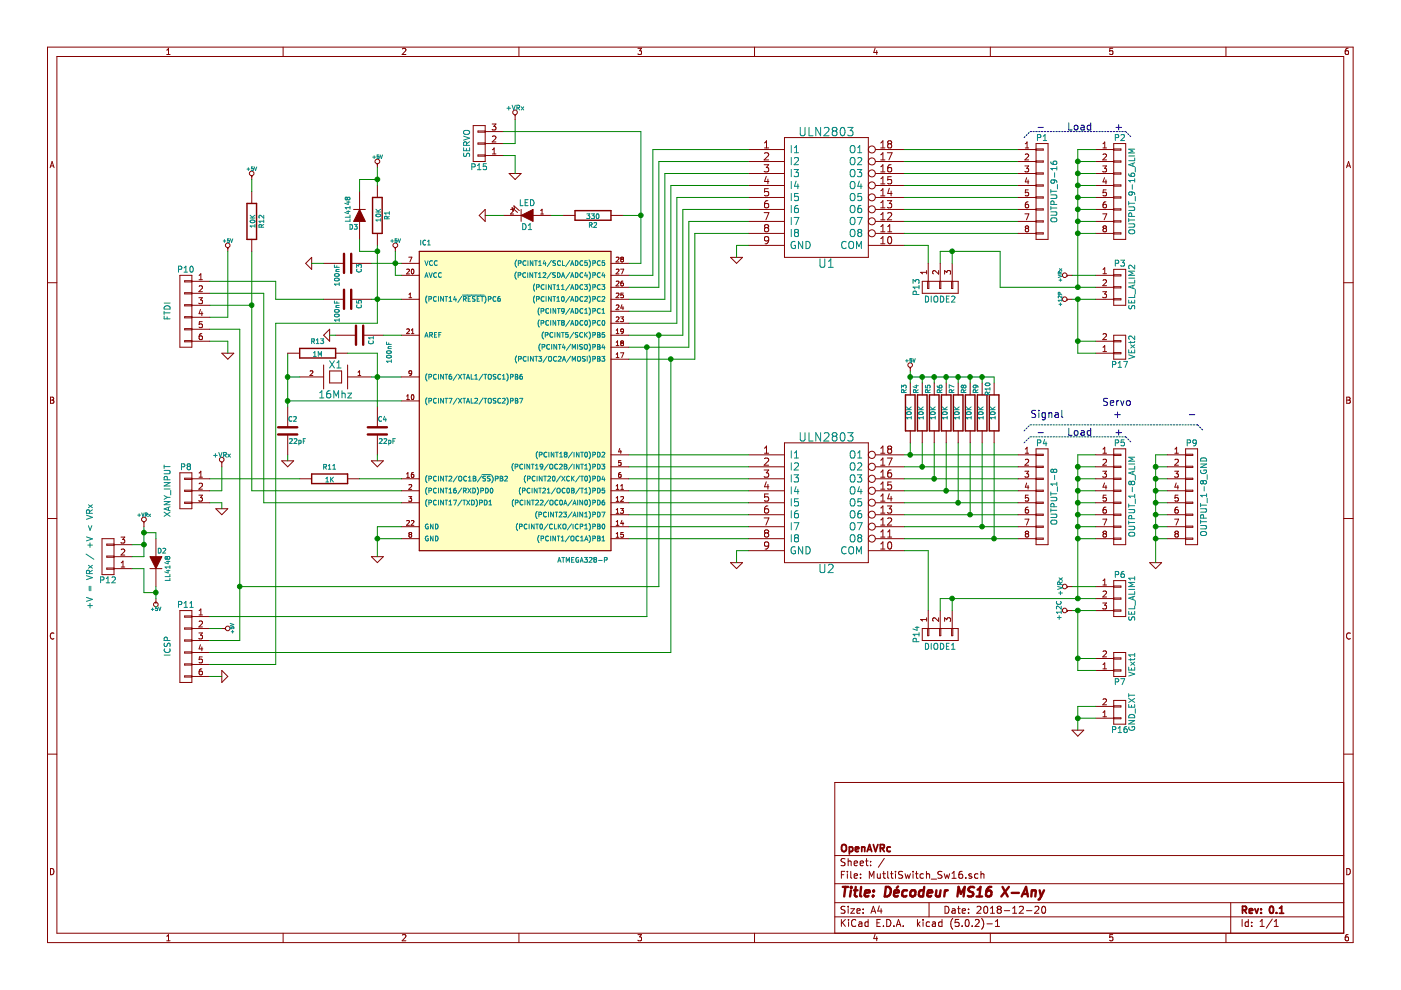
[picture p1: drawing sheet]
EESchema Schematic File Version 4
LIBS:MutltiSwitch_Sw16-cache
EELAYER 26 0
EELAYER END
$Descr A4 11693 8268
encoding utf-8
Sheet 1 1
Title "Décodeur MS16 X-Any"
Date "2018-12-20"
Rev "0.1"
Comp "OpenAVRc"
Comment1 ""
Comment2 ""
Comment3 ""
Comment4 ""
$EndDescr
$Comp
L MutltiSwitch_Sw16-rescue:ATMEGA328-P-RESCUE-MutltiSwitch_Sw16-RESCUE-MutltiSwitch_Sw16-RESCUE-MutltiSwitch_Sw16-RESCUE-MutltiSwitch_Sw16 IC1
U 1 1
P 4250 3300
F 0 "IC1" H 3500 4550 40  0000 L BNN
F 1 "ATMEGA328-P" H 4650 1900 40  0000 L BNN
F 2 "mylib:DIP-28_W7.62mm_LongPads" H 4250 3300 30  0001 C CIN
F 3 "" H 4250 3300 60  0001 C CNN
	1    4250 3300
	1    0    0    -1  
$EndComp
$Comp
L MutltiSwitch_Sw16-rescue:ULN2803 U2
U 1 1
P 6900 4200
F 0 "U2" H 6900 3650 70  0000 C CNN
F 1 "ULN2803" H 6900 4750 70  0000 C CNN
F 2 "mylib:DIP-18_W7.62mm_LongPads" H 6900 4200 60  0001 C CNN
F 3 "" H 6900 4200 60  0001 C CNN
	1    6900 4200
	1    0    0    -1  
$EndComp
$Comp
L MutltiSwitch_Sw16-rescue:ULN2803 U1
U 1 1
P 6900 1650
F 0 "U1" H 6900 1100 70  0000 C CNN
F 1 "ULN2803" H 6900 2200 70  0000 C CNN
F 2 "mylib:DIP-18_W7.62mm_LongPads" H 6900 1650 60  0001 C CNN
F 3 "" H 6900 1650 60  0001 C CNN
	1    6900 1650
	1    0    0    -1  
$EndComp
$Comp
L power1:GND #PWR20
U 1 1
P 6150 2150
F 0 "#PWR20" H 6150 2150 30  0001 C CNN
F 1 "GND" H 6150 2080 30  0001 C CNN
F 2 "" H 6150 2150 60  0001 C CNN
F 3 "" H 6150 2150 60  0001 C CNN
	1    6150 2150
	1    0    0    -1  
$EndComp
$Comp
L power1:GND #PWR21
U 1 1
P 6150 4700
F 0 "#PWR21" H 6150 4700 30  0001 C CNN
F 1 "GND" H 6150 4630 30  0001 C CNN
F 2 "" H 6150 4700 60  0001 C CNN
F 3 "" H 6150 4700 60  0001 C CNN
	1    6150 4700
	1    0    0    -1  
$EndComp
$Comp
L power1:+5V #PWR16
U 1 1
P 3300 2100
F 0 "#PWR16" H 3300 2190 20  0001 C CNN
F 1 "+5V" H 3300 2190 30  0000 C CNN
F 2 "" H 3300 2100 60  0001 C CNN
F 3 "" H 3300 2100 60  0001 C CNN
	1    3300 2100
	1    0    0    -1  
$EndComp
$Comp
L device:C C1
U 1 1
P 3000 2800
F 0 "C1" H 3000 2900 40  0000 L CNN
F 1 "100nF" H 3050 3050 40  0000 L CNN
F 2 "mylib:C_1206" H 3038 2650 30  0001 C CNN
F 3 "" H 3000 2800 60  0000 C CNN
	1    3000 2800
	0    1    1    0   
$EndComp
$Comp
L power1:GND #PWR12
U 1 1
P 2750 2800
F 0 "#PWR12" H 2750 2800 30  0001 C CNN
F 1 "GND" H 2750 2730 30  0001 C CNN
F 2 "" H 2750 2800 60  0001 C CNN
F 3 "" H 2750 2800 60  0001 C CNN
	1    2750 2800
	0    1    1    0   
$EndComp
$Comp
L power1:GND #PWR15
U 1 1
P 3150 4650
F 0 "#PWR15" H 3150 4650 30  0001 C CNN
F 1 "GND" H 3150 4580 30  0001 C CNN
F 2 "" H 3150 4650 60  0001 C CNN
F 3 "" H 3150 4650 60  0001 C CNN
	1    3150 4650
	1    0    0    -1  
$EndComp
$Comp
L MutltiSwitch_Sw16-rescue:QUARTZCMS4-RESCUE-MutltiSwitch_Sw16 X1
U 1 1
P 2800 3150
F 0 "X1" H 2800 3050 60  0000 C CNN
F 1 "16Mhz" H 2800 3300 60  0000 C CNN
F 2 "mylib:HC-39" H 2800 3150 60  0001 C CNN
F 3 "" H 2800 3150 60  0000 C CNN
	1    2800 3150
	-1   0    0    1   
$EndComp
$Comp
L device:C C4
U 1 1
P 3150 3600
F 0 "C4" H 3150 3700 40  0000 L CNN
F 1 "22pF" H 3156 3515 40  0000 L CNN
F 2 "mylib:C_1206" H 3188 3450 30  0001 C CNN
F 3 "" H 3150 3600 60  0000 C CNN
	1    3150 3600
	1    0    0    -1  
$EndComp
$Comp
L device:C C2
U 1 1
P 2400 3600
F 0 "C2" H 2400 3700 40  0000 L CNN
F 1 "22pF" H 2406 3515 40  0000 L CNN
F 2 "mylib:C_1206" H 2438 3450 30  0001 C CNN
F 3 "" H 2400 3600 60  0000 C CNN
	1    2400 3600
	1    0    0    -1  
$EndComp
$Comp
L power1:GND #PWR10
U 1 1
P 2400 3850
F 0 "#PWR10" H 2400 3850 30  0001 C CNN
F 1 "GND" H 2400 3780 30  0001 C CNN
F 2 "" H 2400 3850 60  0001 C CNN
F 3 "" H 2400 3850 60  0001 C CNN
	1    2400 3850
	1    0    0    -1  
$EndComp
$Comp
L power1:GND #PWR14
U 1 1
P 3150 3850
F 0 "#PWR14" H 3150 3850 30  0001 C CNN
F 1 "GND" H 3150 3780 30  0001 C CNN
F 2 "" H 3150 3850 60  0001 C CNN
F 3 "" H 3150 3850 60  0001 C CNN
	1    3150 3850
	1    0    0    -1  
$EndComp
$Comp
L device:C C3
U 1 1
P 2900 2200
F 0 "C3" H 2900 2300 40  0000 L CNN
F 1 "100nF" H 2906 2115 40  0000 L CNN
F 2 "mylib:C_1206" H 2938 2050 30  0001 C CNN
F 3 "" H 2900 2200 60  0000 C CNN
	1    2900 2200
	0    1    1    0   
$EndComp
$Comp
L power1:+12P #PWR24
U 1 1
P 8950 2500
F 0 "#PWR24" H 8950 2470 30  0001 C CNN
F 1 "+12P" H 8950 2600 30  0000 C CNN
F 2 "" H 8950 2500 60  0001 C CNN
F 3 "" H 8950 2500 60  0001 C CNN
	1    8950 2500
	0    -1   -1   0   
$EndComp
$Comp
L MutltiSwitch_Sw16-rescue:CONN_01X03 P3
U 1 1
P 9350 2400
F 0 "P3" H 9350 2600 50  0000 C CNN
F 1 "SEL_ALIM2" V 9450 2400 50  0000 C CNN
F 2 "mylib:Pin_Header_Straight_1x03_Pitch2.54mm" H 9350 2400 50  0001 C CNN
F 3 "" H 9350 2400 50  0000 C CNN
	1    9350 2400
	1    0    0    -1  
$EndComp
$Comp
L MutltiSwitch_Sw16-rescue:CONN_01X03 P8
U 1 1
P 1550 4100
F 0 "P8" H 1550 4300 50  0000 C CNN
F 1 "XANY_INPUT" V 1700 4100 50  0000 C CNN
F 2 "mylib:Pin_Header_Straight_1x03_Pitch2.54mm" H 1550 4100 50  0001 C CNN
F 3 "" H 1550 4100 50  0000 C CNN
	1    1550 4100
	-1   0    0    -1  
$EndComp
$Comp
L power1:GND #PWR4
U 1 1
P 1850 4250
F 0 "#PWR4" H 1850 4250 30  0001 C CNN
F 1 "GND" H 1850 4180 30  0001 C CNN
F 2 "" H 1850 4250 60  0001 C CNN
F 3 "" H 1850 4250 60  0001 C CNN
	1    1850 4250
	1    0    0    -1  
$EndComp
$Comp
L power1:+5V #PWR2
U 1 1
P 1300 5000
F 0 "#PWR2" H 1300 5090 20  0001 C CNN
F 1 "+5V" H 1300 5090 30  0000 C CNN
F 2 "" H 1300 5000 60  0001 C CNN
F 3 "" H 1300 5000 60  0001 C CNN
	1    1300 5000
	-1   0    0    1   
$EndComp
$Comp
L MutltiSwitch_Sw16-rescue:CONN_01X02 P7
U 1 1
P 9350 5550
F 0 "P7" H 9350 5700 50  0000 C CNN
F 1 "VExt1" V 9450 5550 50  0000 C CNN
F 2 "mylib:Faston_V-5_08" H 9350 5550 50  0001 C CNN
F 3 "" H 9350 5550 50  0000 C CNN
	1    9350 5550
	1    0    0    1   
$EndComp
$Comp
L device:C C5
U 1 1
P 2900 2500
F 0 "C5" H 2900 2600 40  0000 L CNN
F 1 "100nF" H 2906 2415 40  0000 L CNN
F 2 "mylib:C_1206" H 2938 2350 30  0001 C CNN
F 3 "" H 2900 2500 60  0000 C CNN
	1    2900 2500
	0    1    1    0   
$EndComp
$Comp
L device:R R1
U 1 1
P 3150 1800
F 0 "R1" V 3230 1800 40  0000 C CNN
F 1 "10K" V 3157 1801 40  0000 C CNN
F 2 "mylib:R_1206" V 3080 1800 30  0001 C CNN
F 3 "" H 3150 1800 30  0000 C CNN
	1    3150 1800
	1    0    0    -1  
$EndComp
$Comp
L power1:+5V #PWR13
U 1 1
P 3150 1400
F 0 "#PWR13" H 3150 1490 20  0001 C CNN
F 1 "+5V" H 3150 1490 30  0000 C CNN
F 2 "" H 3150 1400 60  0001 C CNN
F 3 "" H 3150 1400 60  0001 C CNN
	1    3150 1400
	1    0    0    -1  
$EndComp
$Comp
L device:R R2
U 1 1
P 4950 1800
F 0 "R2" V 5030 1800 40  0000 C CNN
F 1 "330" V 4957 1801 40  0000 C CNN
F 2 "mylib:R_1206" V 4880 1800 30  0001 C CNN
F 3 "" H 4950 1800 30  0000 C CNN
	1    4950 1800
	0    1    1    0   
$EndComp
$Comp
L device:LED D1
U 1 1
P 4400 1800
F 0 "D1" H 4400 1900 50  0000 C CNN
F 1 "LED" H 4400 1700 50  0000 C CNN
F 2 "mylib:LED_1206" H 4400 1800 60  0001 C CNN
F 3 "" H 4400 1800 60  0000 C CNN
	1    4400 1800
	-1   0    0    1   
$EndComp
$Comp
L MutltiSwitch_Sw16-rescue:CONN_01X03 P6
U 1 1
P 9350 5000
F 0 "P6" H 9350 5200 50  0000 C CNN
F 1 "SEL_ALIM1" V 9450 5000 50  0000 C CNN
F 2 "mylib:Pin_Header_Straight_1x03_Pitch2.54mm" H 9350 5000 50  0001 C CNN
F 3 "" H 9350 5000 50  0000 C CNN
	1    9350 5000
	1    0    0    -1  
$EndComp
$Comp
L power1:GND #PWR28
U 1 1
P 9650 4700
F 0 "#PWR28" H 9650 4700 30  0001 C CNN
F 1 "GND" H 9650 4630 30  0001 C CNN
F 2 "" H 9650 4700 60  0001 C CNN
F 3 "" H 9650 4700 60  0001 C CNN
	1    9650 4700
	1    0    0    -1  
$EndComp
$Comp
L power1:GND #PWR27
U 1 1
P 9000 6100
F 0 "#PWR27" H 9000 6100 30  0001 C CNN
F 1 "GND" H 9000 6030 30  0001 C CNN
F 2 "" H 9000 6100 60  0001 C CNN
F 3 "" H 9000 6100 60  0001 C CNN
	1    9000 6100
	1    0    0    -1  
$EndComp
$Comp
L MutltiSwitch_Sw16-rescue:CONN_01X06 P10
U 1 1
P 1550 2600
F 0 "P10" H 1550 2950 50  0000 C CNN
F 1 "FTDI" V 1700 2600 50  0000 C CNN
F 2 "mylib:Pin_Header_Straight_2x03_Pitch2.54mm" H 1550 2600 50  0001 C CNN
F 3 "" H 1550 2600 50  0000 C CNN
	1    1550 2600
	-1   0    0    -1  
$EndComp
$Comp
L power1:+5V #PWR7
U 1 1
P 1900 2100
F 0 "#PWR7" H 1900 2190 20  0001 C CNN
F 1 "+5V" H 1900 2190 30  0000 C CNN
F 2 "" H 1900 2100 60  0001 C CNN
F 3 "" H 1900 2100 60  0001 C CNN
	1    1900 2100
	1    0    0    -1  
$EndComp
$Comp
L power1:GND #PWR8
U 1 1
P 1900 2950
F 0 "#PWR8" H 1900 2950 30  0001 C CNN
F 1 "GND" H 1900 2880 30  0001 C CNN
F 2 "" H 1900 2950 60  0001 C CNN
F 3 "" H 1900 2950 60  0001 C CNN
	1    1900 2950
	1    0    0    -1  
$EndComp
$Comp
L power1:GND #PWR11
U 1 1
P 2600 2200
F 0 "#PWR11" H 2600 2200 30  0001 C CNN
F 1 "GND" H 2600 2130 30  0001 C CNN
F 2 "" H 2600 2200 60  0001 C CNN
F 3 "" H 2600 2200 60  0001 C CNN
	1    2600 2200
	0    1    1    0   
$EndComp
$Comp
L MutltiSwitch_Sw16-rescue:CONN_01X06 P11
U 1 1
P 1550 5400
F 0 "P11" H 1550 5750 50  0000 C CNN
F 1 "ICSP" V 1700 5400 50  0000 C CNN
F 2 "mylib:Pin_Header_Straight_2x03_Pitch2.54mm" H 1550 5400 50  0001 C CNN
F 3 "" H 1550 5400 50  0000 C CNN
	1    1550 5400
	-1   0    0    -1  
$EndComp
$Comp
L power1:+5V #PWR5
U 1 1
P 1850 5250
F 0 "#PWR5" H 1850 5340 20  0001 C CNN
F 1 "+5V" H 1850 5340 30  0000 C CNN
F 2 "" H 1850 5250 60  0001 C CNN
F 3 "" H 1850 5250 60  0001 C CNN
	1    1850 5250
	0    1    1    0   
$EndComp
$Comp
L power1:GND #PWR6
U 1 1
P 1850 5650
F 0 "#PWR6" H 1850 5650 30  0001 C CNN
F 1 "GND" H 1850 5580 30  0001 C CNN
F 2 "" H 1850 5650 60  0001 C CNN
F 3 "" H 1850 5650 60  0001 C CNN
	1    1850 5650
	0    -1   -1   0   
$EndComp
Wire Wire Line
	6250 2050 6150 2050
Wire Wire Line
	6150 2050 6150 2150
Wire Wire Line
	6250 4600 6150 4600
Wire Wire Line
	6150 4600 6150 4700
Wire Wire Line
	7550 1250 8500 1250
Wire Wire Line
	8500 1350 7550 1350
Wire Wire Line
	7550 1450 8500 1450
Wire Wire Line
	8500 1550 7550 1550
Wire Wire Line
	7550 1650 8500 1650
Wire Wire Line
	8500 1750 7550 1750
Wire Wire Line
	7550 1850 8500 1850
Wire Wire Line
	8500 1950 7550 1950
Wire Wire Line
	7550 3800 7600 3800
Wire Wire Line
	7550 3900 7700 3900
Wire Wire Line
	7550 4000 7800 4000
Wire Wire Line
	7550 4100 7900 4100
Wire Wire Line
	7550 4200 8000 4200
Wire Wire Line
	7550 4300 8100 4300
Wire Wire Line
	7550 4400 8200 4400
Wire Wire Line
	7550 4500 8300 4500
Wire Wire Line
	3100 2200 3300 2200
Wire Wire Line
	3350 4400 3150 4400
Wire Wire Line
	3150 4400 3150 4500
Wire Wire Line
	3350 4500 3150 4500
Connection ~ 3150 4500
Wire Wire Line
	3100 3150 3150 3150
Wire Wire Line
	3350 3350 2400 3350
Wire Wire Line
	2400 2950 2400 3150
Wire Wire Line
	2400 3150 2500 3150
Wire Wire Line
	3150 2950 3150 3150
Connection ~ 3150 3150
Connection ~ 2400 3350
Wire Wire Line
	2400 3800 2400 3850
Wire Wire Line
	3150 3800 3150 3850
Wire Wire Line
	3350 2800 3200 2800
Wire Wire Line
	2800 2800 2750 2800
Wire Wire Line
	2700 2200 2600 2200
Wire Wire Line
	9150 1250 9000 1250
Wire Wire Line
	9150 1350 9000 1350
Connection ~ 9000 1350
Wire Wire Line
	9000 1450 9150 1450
Connection ~ 9000 1450
Wire Wire Line
	9000 1550 9150 1550
Connection ~ 9000 1550
Wire Wire Line
	9000 1650 9150 1650
Connection ~ 9000 1650
Wire Wire Line
	9000 1750 9150 1750
Connection ~ 9000 1750
Wire Wire Line
	9000 1850 9150 1850
Connection ~ 9000 1850
Wire Wire Line
	9000 1950 9150 1950
Connection ~ 9000 1950
Wire Wire Line
	8950 2500 9000 2500
Wire Wire Line
	9000 1250 9000 1350
Wire Wire Line
	8950 2300 9150 2300
Wire Wire Line
	3100 2500 3150 2500
Wire Wire Line
	2300 2500 2700 2500
Wire Wire Line
	3300 2300 3350 2300
Wire Wire Line
	3300 2100 3300 2200
Connection ~ 3300 2200
Wire Wire Line
	3150 2050 3150 2100
Connection ~ 3150 2500
Wire Wire Line
	3150 1400 3150 1500
Wire Wire Line
	6250 3800 5250 3800
Wire Wire Line
	5250 3900 6250 3900
Wire Wire Line
	6250 4000 5250 4000
Wire Wire Line
	5250 4100 6250 4100
Wire Wire Line
	6250 4200 5250 4200
Wire Wire Line
	5250 4300 6250 4300
Wire Wire Line
	5250 4400 6250 4400
Wire Wire Line
	6250 4500 5250 4500
Wire Wire Line
	5350 2200 5250 2200
Wire Wire Line
	8950 4900 9150 4900
Wire Wire Line
	9150 3800 9000 3800
Wire Wire Line
	9150 3900 9000 3900
Connection ~ 9000 3900
Wire Wire Line
	9000 4000 9150 4000
Connection ~ 9000 4000
Wire Wire Line
	9000 4100 9150 4100
Connection ~ 9000 4100
Wire Wire Line
	9000 4200 9150 4200
Connection ~ 9000 4200
Wire Wire Line
	9000 4300 9150 4300
Connection ~ 9000 4300
Wire Wire Line
	9000 4400 9150 4400
Connection ~ 9000 4400
Wire Wire Line
	9000 4500 9150 4500
Connection ~ 9000 4500
Wire Wire Line
	9000 3800 9000 3900
Connection ~ 9000 2400
Connection ~ 9000 5000
Wire Wire Line
	9750 3800 9650 3800
Wire Wire Line
	9650 3800 9650 3900
Wire Wire Line
	9750 3900 9650 3900
Connection ~ 9650 3900
Wire Wire Line
	9750 4000 9650 4000
Connection ~ 9650 4000
Wire Wire Line
	9750 4100 9650 4100
Connection ~ 9650 4100
Wire Wire Line
	9750 4200 9650 4200
Connection ~ 9650 4200
Wire Wire Line
	9750 4300 9650 4300
Connection ~ 9650 4300
Wire Wire Line
	9750 4400 9650 4400
Connection ~ 9650 4400
Wire Wire Line
	9750 4500 9650 4500
Connection ~ 9650 4500
Wire Wire Line
	9150 5500 9000 5500
Wire Wire Line
	9000 5100 9000 5500
Connection ~ 9000 5100
Wire Wire Line
	2200 4200 3350 4200
Wire Wire Line
	2200 4200 2200 2450
Wire Wire Line
	2200 2450 1750 2450
Wire Wire Line
	1750 2550 2100 2550
Wire Wire Line
	2100 2100 2100 2550
Wire Wire Line
	2100 4100 3350 4100
Wire Wire Line
	1850 4250 1850 4200
Wire Wire Line
	1850 4200 1750 4200
Wire Wire Line
	1850 3900 1850 4100
Wire Wire Line
	1750 2650 1900 2650
Wire Wire Line
	1900 2650 1900 2100
Wire Wire Line
	1750 2850 1900 2850
Wire Wire Line
	1900 2850 1900 2950
Wire Wire Line
	1750 2750 2000 2750
Wire Wire Line
	2000 2750 2000 4900
Wire Wire Line
	2000 4900 5500 4900
Wire Wire Line
	5500 4900 5500 2800
Connection ~ 5500 2800
Wire Wire Line
	5400 2900 5400 5150
Wire Wire Line
	5400 5150 1750 5150
Connection ~ 5400 2900
Wire Wire Line
	1750 5250 1850 5250
Wire Wire Line
	2000 5350 1750 5350
Connection ~ 2000 4900
Wire Wire Line
	5600 3000 5600 5450
Wire Wire Line
	5600 5450 1750 5450
Connection ~ 5600 3000
Wire Wire Line
	2300 2350 1750 2350
Wire Wire Line
	2300 5550 1750 5550
Wire Wire Line
	1750 5650 1850 5650
Wire Wire Line
	1850 4100 1750 4100
Wire Wire Line
	7850 5000 7950 5000
Wire Wire Line
	7750 5100 7750 4600
Wire Wire Line
	7750 4600 7550 4600
Wire Wire Line
	7850 2100 7950 2100
Wire Wire Line
	7850 2100 7850 2200
Wire Wire Line
	7750 2200 7750 2050
Wire Wire Line
	7750 2050 7550 2050
Wire Wire Line
	5350 1100 5350 1800
Wire Wire Line
	5350 1800 5200 1800
Wire Wire Line
	4700 1800 4600 1800
Wire Wire Line
	5250 2300 5450 2300
Wire Wire Line
	5450 2300 5450 1250
Wire Wire Line
	5450 1250 6250 1250
Wire Wire Line
	5250 2400 5500 2400
Wire Wire Line
	5500 2400 5500 1350
Wire Wire Line
	5500 1350 6250 1350
Wire Wire Line
	5250 2500 5550 2500
Wire Wire Line
	5550 2500 5550 1450
Wire Wire Line
	5550 1450 6250 1450
Wire Wire Line
	5250 2600 5600 2600
Wire Wire Line
	5600 2600 5600 1550
Wire Wire Line
	5600 1550 6250 1550
Wire Wire Line
	5250 2700 5650 2700
Wire Wire Line
	5650 2700 5650 1650
Wire Wire Line
	5650 1650 6250 1650
Wire Wire Line
	5250 2800 5500 2800
Wire Wire Line
	5700 2800 5700 1750
Wire Wire Line
	5700 1750 6250 1750
Wire Wire Line
	5250 2900 5400 2900
Wire Wire Line
	5750 2900 5750 1850
Wire Wire Line
	5750 1850 6250 1850
Wire Wire Line
	5250 3000 5600 3000
Wire Wire Line
	5800 3000 5800 1950
Wire Wire Line
	5800 1950 6250 1950
Wire Wire Line
	4200 1800 4050 1800
$Comp
L device:DIODE D2
U 1 1
P 1300 4700
F 0 "D2" V 1200 4750 40  0000 C CNN
F 1 "LL4148" H 1350 4800 40  0000 C CNN
F 2 "mylib:D_SOD-123" H 1300 4700 60  0001 C CNN
F 3 "" H 1300 4700 60  0000 C CNN
	1    1300 4700
	0    1    1    0   
$EndComp
$Comp
L device:R R3
U 1 1
P 7600 3450
F 0 "R3" V 7650 3250 40  0000 C CNN
F 1 "10K" V 7607 3451 40  0000 C CNN
F 2 "mylib:R_1206" V 7530 3450 30  0001 C CNN
F 3 "" H 7600 3450 30  0000 C CNN
	1    7600 3450
	-1   0    0    1   
$EndComp
$Comp
L device:R R4
U 1 1
P 7700 3450
F 0 "R4" V 7750 3250 40  0000 C CNN
F 1 "10K" V 7707 3451 40  0000 C CNN
F 2 "mylib:R_1206" V 7630 3450 30  0001 C CNN
F 3 "" H 7700 3450 30  0000 C CNN
	1    7700 3450
	-1   0    0    1   
$EndComp
$Comp
L device:R R5
U 1 1
P 7800 3450
F 0 "R5" V 7850 3250 40  0000 C CNN
F 1 "10K" V 7807 3451 40  0000 C CNN
F 2 "mylib:R_1206" V 7730 3450 30  0001 C CNN
F 3 "" H 7800 3450 30  0000 C CNN
	1    7800 3450
	-1   0    0    1   
$EndComp
$Comp
L device:R R6
U 1 1
P 7900 3450
F 0 "R6" V 7950 3250 40  0000 C CNN
F 1 "10K" V 7907 3451 40  0000 C CNN
F 2 "mylib:R_1206" V 7830 3450 30  0001 C CNN
F 3 "" H 7900 3450 30  0000 C CNN
	1    7900 3450
	-1   0    0    1   
$EndComp
$Comp
L device:R R7
U 1 1
P 8000 3450
F 0 "R7" V 8050 3250 40  0000 C CNN
F 1 "10K" V 8007 3451 40  0000 C CNN
F 2 "mylib:R_1206" V 7930 3450 30  0001 C CNN
F 3 "" H 8000 3450 30  0000 C CNN
	1    8000 3450
	-1   0    0    1   
$EndComp
$Comp
L device:R R8
U 1 1
P 8100 3450
F 0 "R8" V 8150 3250 40  0000 C CNN
F 1 "10K" V 8107 3451 40  0000 C CNN
F 2 "mylib:R_1206" V 8030 3450 30  0001 C CNN
F 3 "" H 8100 3450 30  0000 C CNN
	1    8100 3450
	-1   0    0    1   
$EndComp
$Comp
L device:R R9
U 1 1
P 8200 3450
F 0 "R9" V 8250 3250 40  0000 C CNN
F 1 "10K" V 8207 3451 40  0000 C CNN
F 2 "mylib:R_1206" V 8130 3450 30  0001 C CNN
F 3 "" H 8200 3450 30  0000 C CNN
	1    8200 3450
	-1   0    0    1   
$EndComp
$Comp
L device:R R10
U 1 1
P 8300 3450
F 0 "R10" V 8350 3250 40  0000 C CNN
F 1 "10K" V 8307 3451 40  0000 C CNN
F 2 "mylib:R_1206" V 8230 3450 30  0001 C CNN
F 3 "" H 8300 3450 30  0000 C CNN
	1    8300 3450
	-1   0    0    1   
$EndComp
Wire Wire Line
	7600 3700 7600 3800
Connection ~ 7600 3800
Wire Wire Line
	7700 3700 7700 3900
Connection ~ 7700 3900
Wire Wire Line
	7800 3700 7800 4000
Connection ~ 7800 4000
Wire Wire Line
	7900 3700 7900 4100
Connection ~ 7900 4100
Wire Wire Line
	8000 3700 8000 4200
Connection ~ 8000 4200
Wire Wire Line
	8100 3700 8100 4300
Connection ~ 8100 4300
Wire Wire Line
	8200 3700 8200 4400
Connection ~ 8200 4400
Wire Wire Line
	8300 3700 8300 4500
Connection ~ 8300 4500
Wire Wire Line
	7600 3100 7600 3150
Wire Wire Line
	7600 3150 7700 3150
Wire Wire Line
	8300 3150 8300 3200
Wire Wire Line
	8200 3200 8200 3150
Connection ~ 8200 3150
Wire Wire Line
	8100 3200 8100 3150
Connection ~ 8100 3150
Wire Wire Line
	8000 3200 8000 3150
Connection ~ 8000 3150
Wire Wire Line
	7900 3200 7900 3150
Connection ~ 7900 3150
Wire Wire Line
	7800 3200 7800 3150
Connection ~ 7800 3150
Wire Wire Line
	7700 3200 7700 3150
Connection ~ 7700 3150
Connection ~ 7600 3150
$Comp
L power1:+5V #PWR22
U 1 1
P 7600 3100
F 0 "#PWR22" H 7600 3190 20  0001 C CNN
F 1 "+5V" H 7600 3190 30  0000 C CNN
F 2 "" H 7600 3100 60  0001 C CNN
F 3 "" H 7600 3100 60  0001 C CNN
	1    7600 3100
	1    0    0    -1  
$EndComp
$Comp
L MutltiSwitch_Sw16-rescue:CONN_01X03 P15
U 1 1
P 4000 1200
F 0 "P15" H 4000 1400 50  0000 C CNN
F 1 "SERVO" V 4100 1200 50  0000 C CNN
F 2 "" H 4000 1200 50  0001 C CNN
F 3 "" H 4000 1200 50  0000 C CNN
	1    4000 1200
	-1   0    0    1   
$EndComp
$Comp
L power1:GND #PWR19
U 1 1
P 4300 1450
F 0 "#PWR19" H 4300 1450 30  0001 C CNN
F 1 "GND" H 4300 1380 30  0001 C CNN
F 2 "" H 4300 1450 60  0001 C CNN
F 3 "" H 4300 1450 60  0001 C CNN
	1    4300 1450
	1    0    0    -1  
$EndComp
Wire Wire Line
	4300 1450 4300 1300
Wire Wire Line
	4300 1300 4200 1300
Wire Wire Line
	4300 1000 4300 1200
Wire Wire Line
	4300 1200 4200 1200
Wire Wire Line
	4200 1100 5350 1100
Connection ~ 5350 1800
Wire Wire Line
	8950 5100 9000 5100
$Comp
L power1:+12C #PWR26
U 1 1
P 8950 5100
F 0 "#PWR26" H 8950 5070 30  0001 C CNN
F 1 "+12C" H 8950 5210 40  0000 C CNN
F 2 "" H 8950 5100 60  0001 C CNN
F 3 "" H 8950 5100 60  0001 C CNN
	1    8950 5100
	0    -1   -1   0   
$EndComp
Wire Wire Line
	9000 5600 9150 5600
Connection ~ 9000 5500
$Comp
L MutltiSwitch_Sw16-rescue:CONN_01X02 P16
U 1 1
P 9350 5950
F 0 "P16" H 9350 6100 50  0000 C CNN
F 1 "GND_EXT" V 9450 5950 50  0000 C CNN
F 2 "mylib:Faston_V-5_08" H 9350 5950 50  0001 C CNN
F 3 "" H 9350 5950 50  0000 C CNN
	1    9350 5950
	1    0    0    1   
$EndComp
Wire Wire Line
	9000 5900 9000 6000
Wire Wire Line
	9000 5900 9150 5900
Wire Wire Line
	9150 6000 9000 6000
Connection ~ 9000 6000
$Comp
L MutltiSwitch_Sw16-rescue:CONN_01X02 P17
U 1 1
P 9350 2900
F 0 "P17" H 9350 3050 50  0000 C CNN
F 1 "VExt2" V 9450 2900 50  0000 C CNN
F 2 "mylib:Faston_V-5_08" H 9350 2900 50  0001 C CNN
F 3 "" H 9350 2900 50  0000 C CNN
	1    9350 2900
	1    0    0    1   
$EndComp
Wire Wire Line
	9000 2950 9150 2950
Wire Wire Line
	9000 2500 9000 2850
Connection ~ 9000 2500
Wire Wire Line
	9150 2850 9000 2850
Connection ~ 9000 2850
$Comp
L device:R R11
U 1 1
P 2750 4000
F 0 "R11" V 2650 4000 40  0000 C CNN
F 1 "1K" V 2757 4001 40  0000 C CNN
F 2 "mylib:R_1206" V 2680 4000 30  0001 C CNN
F 3 "" H 2750 4000 30  0000 C CNN
	1    2750 4000
	0    1    1    0   
$EndComp
Wire Wire Line
	3350 4000 3000 4000
Wire Wire Line
	2500 4000 1750 4000
Wire Wire Line
	1200 4400 1200 4450
Wire Wire Line
	1200 4450 1300 4450
Wire Wire Line
	1300 4450 1300 4500
Wire Wire Line
	1300 4900 1300 4950
Wire Wire Line
	1300 4950 1200 4950
Wire Wire Line
	1200 4950 1200 4750
Connection ~ 1200 4450
Connection ~ 1300 4950
Wire Wire Line
	2300 2350 2300 2500
Wire Wire Line
	2300 2700 2300 5550
Wire Wire Line
	3150 2700 2300 2700
$Comp
L device:DIODE D3
U 1 1
P 3000 1800
F 0 "D3" V 2900 1850 40  0000 C CNN
F 1 "LL4148" H 3050 1900 40  0000 C CNN
F 2 "mylib:D_SOD-123" H 3000 1800 60  0001 C CNN
F 3 "" H 3000 1800 60  0000 C CNN
	1    3000 1800
	0    -1   -1   0   
$EndComp
Wire Wire Line
	3150 2100 3000 2100
Wire Wire Line
	3000 2100 3000 2000
Connection ~ 3150 2100
Wire Wire Line
	3000 1600 3000 1500
Wire Wire Line
	3000 1500 3150 1500
Connection ~ 3150 1500
$Comp
L MutltiSwitch_Sw16-rescue:CONN_01X08 P1
U 1 1
P 8700 1700
F 0 "P1" H 8700 2250 50  0000 C CNN
F 1 "OUTPUT_9-16" V 8800 1800 50  0000 C CNN
F 2 "mylib:Pin_Header_Straight_1x08_Pitch2.54mm" H 8700 1700 50  0001 C CNN
F 3 "" H 8700 1700 50  0000 C CNN
	1    8700 1700
	1    0    0    -1  
$EndComp
$Comp
L MutltiSwitch_Sw16-rescue:CONN_01X08 P2
U 1 1
P 9350 1700
F 0 "P2" H 9350 2250 50  0000 C CNN
F 1 "OUTPUT_9-16_ALIM" V 9450 1800 50  0000 C CNN
F 2 "mylib:Pin_Header_Straight_1x08_Pitch2.54mm" H 9350 1700 50  0001 C CNN
F 3 "" H 9350 1700 50  0000 C CNN
	1    9350 1700
	1    0    0    -1  
$EndComp
$Comp
L MutltiSwitch_Sw16-rescue:CONN_01X08 P4
U 1 1
P 8700 4250
F 0 "P4" H 8700 4800 50  0000 C CNN
F 1 "OUTPUT_1-8" V 8800 4350 50  0000 C CNN
F 2 "mylib:Pin_Header_Straight_1x08_Pitch2.54mm" H 8700 4250 50  0001 C CNN
F 3 "" H 8700 4250 50  0000 C CNN
	1    8700 4250
	1    0    0    -1  
$EndComp
$Comp
L MutltiSwitch_Sw16-rescue:CONN_01X08 P5
U 1 1
P 9350 4250
F 0 "P5" H 9350 4800 50  0000 C CNN
F 1 "OUTPUT_1-8_ALIM" V 9450 4350 50  0000 C CNN
F 2 "mylib:Pin_Header_Straight_1x08_Pitch2.54mm" H 9350 4250 50  0001 C CNN
F 3 "" H 9350 4250 50  0000 C CNN
	1    9350 4250
	1    0    0    -1  
$EndComp
$Comp
L MutltiSwitch_Sw16-rescue:CONN_01X08 P9
U 1 1
P 9950 4250
F 0 "P9" H 9950 4800 50  0000 C CNN
F 1 "OUTPUT_1-8_GND" V 10050 4350 50  0000 C CNN
F 2 "mylib:Pin_Header_Straight_1x08_Pitch2.54mm" H 9950 4250 50  0001 C CNN
F 3 "" H 9950 4250 50  0000 C CNN
	1    9950 4250
	1    0    0    -1  
$EndComp
Wire Notes Line
	8550 3700 8600 3650
Wire Notes Line
	8600 3650 9400 3650
Wire Notes Line
	9400 3650 9450 3700
Text Notes 8650 3650 0    60   ~ 0
-    Load    +
Wire Notes Line
	8550 3600 8600 3550
Wire Notes Line
	8600 3550 10000 3550
Wire Notes Line
	10000 3550 10050 3600
Text Notes 8600 3500 0    60   ~ 0
Signal         +            -
Text Notes 9200 3400 0    60   ~ 0
Servo
Wire Notes Line
	8550 1150 8600 1100
Wire Notes Line
	8600 1100 9400 1100
Wire Notes Line
	9400 1100 9450 1150
Text Notes 8650 1100 0    60   ~ 0
-    Load    +
$Comp
L MutltiSwitch_Sw16-rescue:CONN_01X03 P12
U 1 1
P 900 4650
F 0 "P12" H 900 4850 50  0000 C CNN
F 1 "+V = VRx / +V < VRx" V 1050 4650 50  0000 C CNN
F 2 "mylib:Pin_Header_Straight_1x03_Pitch2.54mm" H 900 4650 50  0001 C CNN
F 3 "" H 900 4650 50  0000 C CNN
	1    900  4650
	-1   0    0    1   
$EndComp
Wire Wire Line
	1200 4750 1100 4750
Wire Wire Line
	1200 4650 1100 4650
Wire Wire Line
	8350 2100 8350 2400
Wire Wire Line
	8350 2400 9000 2400
$Comp
L MutltiSwitch_Sw16-rescue:CONN_01X03 P13
U 1 1
P 7850 2400
F 0 "P13" H 7850 2600 50  0000 C CNN
F 1 "DIODE2" V 7950 2400 50  0000 C CNN
F 2 "mylib:Pin_Header_Straight_1x03_Pitch2.54mm" H 7850 2400 50  0001 C CNN
F 3 "" H 7850 2400 50  0000 C CNN
	1    7850 2400
	0    -1   1    0   
$EndComp
$Comp
L MutltiSwitch_Sw16-rescue:CONN_01X03 P14
U 1 1
P 7850 5300
F 0 "P14" H 7850 5500 50  0000 C CNN
F 1 "DIODE1" V 7950 5300 50  0000 C CNN
F 2 "mylib:Pin_Header_Straight_1x03_Pitch2.54mm" H 7850 5300 50  0001 C CNN
F 3 "" H 7850 5300 50  0000 C CNN
	1    7850 5300
	0    -1   1    0   
$EndComp
Wire Wire Line
	7850 5000 7850 5100
Wire Wire Line
	1200 4550 1100 4550
Connection ~ 1200 4550
Wire Wire Line
	7950 2200 7950 2100
Connection ~ 7950 2100
Wire Wire Line
	7950 5100 7950 5000
Connection ~ 7950 5000
$Comp
L MutltiSwitch_Sw16-rescue:+VRx #PWR3
U 1 1
P 1850 3900
F 0 "#PWR3" H 1850 4030 20  0001 C CNN
F 1 "+VRx" H 1850 4000 40  0000 C CNN
F 2 "" H 1850 3900 60  0001 C CNN
F 3 "" H 1850 3900 60  0001 C CNN
	1    1850 3900
	1    0    0    -1  
$EndComp
$Comp
L MutltiSwitch_Sw16-rescue:+VRx #PWR1
U 1 1
P 1200 4400
F 0 "#PWR1" H 1200 4530 20  0001 C CNN
F 1 "+VRx" H 1200 4500 30  0000 C CNN
F 2 "" H 1200 4400 60  0001 C CNN
F 3 "" H 1200 4400 60  0001 C CNN
	1    1200 4400
	1    0    0    -1  
$EndComp
$Comp
L MutltiSwitch_Sw16-rescue:+VRx #PWR23
U 1 1
P 8950 2300
F 0 "#PWR23" H 8950 2430 20  0001 C CNN
F 1 "+VRx" H 8950 2400 30  0000 C CNN
F 2 "" H 8950 2300 60  0001 C CNN
F 3 "" H 8950 2300 60  0001 C CNN
	1    8950 2300
	0    -1   -1   0   
$EndComp
$Comp
L MutltiSwitch_Sw16-rescue:+VRx #PWR25
U 1 1
P 8950 4900
F 0 "#PWR25" H 8950 5030 20  0001 C CNN
F 1 "+VRx" H 8950 5000 40  0000 C CNN
F 2 "" H 8950 4900 60  0001 C CNN
F 3 "" H 8950 4900 60  0001 C CNN
	1    8950 4900
	0    -1   -1   0   
$EndComp
$Comp
L MutltiSwitch_Sw16-rescue:+VRx #PWR18
U 1 1
P 4300 1000
F 0 "#PWR18" H 4300 1130 20  0001 C CNN
F 1 "+VRx" H 4300 1100 40  0000 C CNN
F 2 "" H 4300 1000 60  0001 C CNN
F 3 "" H 4300 1000 60  0001 C CNN
	1    4300 1000
	1    0    0    -1  
$EndComp
$Comp
L power1:GND #PWR17
U 1 1
P 4050 1800
F 0 "#PWR17" H 4050 1800 30  0001 C CNN
F 1 "GND" H 4050 1730 30  0001 C CNN
F 2 "" H 4050 1800 60  0001 C CNN
F 3 "" H 4050 1800 60  0001 C CNN
	1    4050 1800
	0    1    1    0   
$EndComp
$Comp
L device:R R12
U 1 1
P 2100 1850
F 0 "R12" V 2180 1850 40  0000 C CNN
F 1 "10K" V 2107 1851 40  0000 C CNN
F 2 "mylib:R_1206" V 2030 1850 30  0001 C CNN
F 3 "" H 2100 1850 30  0000 C CNN
	1    2100 1850
	1    0    0    -1  
$EndComp
Connection ~ 2100 2550
$Comp
L power1:+5V #PWR9
U 1 1
P 2100 1500
F 0 "#PWR9" H 2100 1590 20  0001 C CNN
F 1 "+5V" H 2100 1590 30  0000 C CNN
F 2 "" H 2100 1500 60  0001 C CNN
F 3 "" H 2100 1500 60  0001 C CNN
	1    2100 1500
	1    0    0    -1  
$EndComp
Wire Wire Line
	2100 1600 2100 1500
$Comp
L device:R R13
U 1 1
P 2650 2950
F 0 "R13" V 2550 2950 40  0000 C CNN
F 1 "1M" V 2657 2951 40  0000 C CNN
F 2 "mylib:R_1206" V 2580 2950 30  0001 C CNN
F 3 "" H 2650 2950 30  0000 C CNN
	1    2650 2950
	0    1    1    0   
$EndComp
Connection ~ 2400 3150
Wire Wire Line
	2900 2950 3150 2950
Wire Wire Line
	3150 4500 3150 4650
Wire Wire Line
	3150 3150 3350 3150
Wire Wire Line
	3150 3150 3150 3400
Wire Wire Line
	2400 3350 2400 3400
Wire Wire Line
	9000 1350 9000 1450
Wire Wire Line
	9000 1450 9000 1550
Wire Wire Line
	9000 1550 9000 1650
Wire Wire Line
	9000 1650 9000 1750
Wire Wire Line
	9000 1750 9000 1850
Wire Wire Line
	9000 1850 9000 1950
Wire Wire Line
	9000 1950 9000 2400
Wire Wire Line
	3300 2200 3350 2200
Wire Wire Line
	3300 2200 3300 2300
Wire Wire Line
	3150 2500 3350 2500
Wire Wire Line
	3150 2500 3150 2700
Wire Wire Line
	9000 3900 9000 4000
Wire Wire Line
	9000 4000 9000 4100
Wire Wire Line
	9000 4100 9000 4200
Wire Wire Line
	9000 4200 9000 4300
Wire Wire Line
	9000 4300 9000 4400
Wire Wire Line
	9000 4400 9000 4500
Wire Wire Line
	9000 4500 9000 5000
Wire Wire Line
	9000 2400 9150 2400
Wire Wire Line
	9000 5000 9150 5000
Wire Wire Line
	9650 3900 9650 4000
Wire Wire Line
	9650 4000 9650 4100
Wire Wire Line
	9650 4100 9650 4200
Wire Wire Line
	9650 4200 9650 4300
Wire Wire Line
	9650 4300 9650 4400
Wire Wire Line
	9650 4400 9650 4500
Wire Wire Line
	9650 4500 9650 4700
Wire Wire Line
	9000 5100 9150 5100
Wire Wire Line
	5500 2800 5700 2800
Wire Wire Line
	5400 2900 5750 2900
Wire Wire Line
	2000 4900 2000 5350
Wire Wire Line
	5600 3000 5800 3000
Wire Wire Line
	7600 3800 8500 3800
Wire Wire Line
	7700 3900 8500 3900
Wire Wire Line
	7800 4000 8500 4000
Wire Wire Line
	7900 4100 8500 4100
Wire Wire Line
	8000 4200 8500 4200
Wire Wire Line
	8100 4300 8500 4300
Wire Wire Line
	8200 4400 8500 4400
Wire Wire Line
	8300 4500 8500 4500
Wire Wire Line
	8200 3150 8300 3150
Wire Wire Line
	8100 3150 8200 3150
Wire Wire Line
	8000 3150 8100 3150
Wire Wire Line
	7900 3150 8000 3150
Wire Wire Line
	7800 3150 7900 3150
Wire Wire Line
	7700 3150 7800 3150
Wire Wire Line
	7600 3150 7600 3200
Wire Wire Line
	5350 1800 5350 2200
Wire Wire Line
	9000 5500 9000 5600
Wire Wire Line
	9000 6000 9000 6100
Wire Wire Line
	9000 2500 9150 2500
Wire Wire Line
	9000 2850 9000 2950
Wire Wire Line
	1200 4450 1200 4550
Wire Wire Line
	1300 4950 1300 5000
Wire Wire Line
	3150 2100 3150 2500
Wire Wire Line
	3150 1500 3150 1550
Wire Wire Line
	1200 4550 1200 4650
Wire Wire Line
	7950 2100 8350 2100
Wire Wire Line
	7950 5000 9000 5000
Wire Wire Line
	2100 2550 2100 4100
Wire Wire Line
	2400 3150 2400 3350
$EndSCHEMATC
